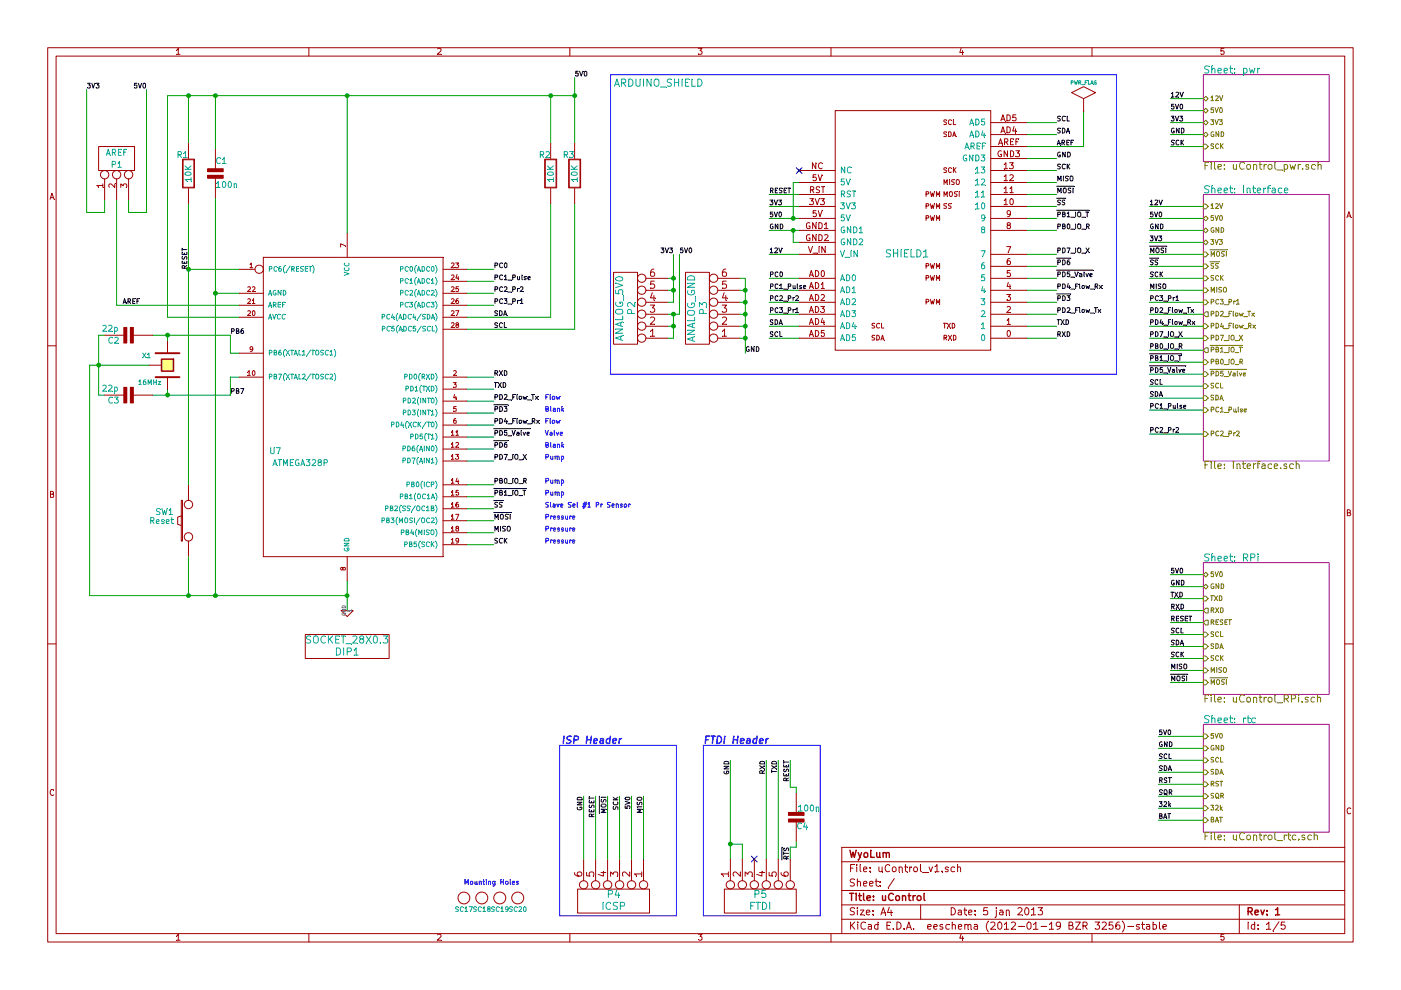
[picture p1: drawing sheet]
EESchema Schematic File Version 2  date 1/5/2013 12:14:51 PM
LIBS:uControl
LIBS:Conn-raspberry
LIBS:power
LIBS:uControl_v1-cache
EELAYER 25  0
EELAYER END
$Descr A4 11700 8267
encoding utf-8
Sheet 1 5
Title "uControl"
Date "5 jan 2013"
Rev "1"
Comp "WyoLum"
Comment1 ""
Comment2 ""
Comment3 ""
Comment4 ""
$EndDescr
$Comp
L ISP P4
U 1 1
P 5125 7525
F 0 "P4" V 5075 7525 60  0000 C CNN
F 1 "ICSP" V 5175 7525 60  0000 C CNN
F 2 "Header_ICSP" V 5275 7525 60  0001 C CNN
F 4 "CONN HEADER 6POS .100 STR 15AU" H 5125 7625 60  0001 L CNN "Field4"
F 5 "Header, Unshrouded, Male Pin" H 5125 7725 60  0001 L CNN "Field5"
F 6 "6 pos, 2 row, 0.1\"" H 5125 7825 60  0001 L CNN "Field6"
F 7 "FCI" H 5125 7925 60  0001 L CNN "Field7"
F 8 "67996-206HLF" H 5125 8025 60  0001 L CNN "Field8"
F 9 "Digikey" H 5125 8125 60  0001 L CNN "Field9"
F 10 "609-3210-ND" H 5125 8225 60  0001 L CNN "Field10"
F 11 "http://www.digikey.com/scripts/DkSearch/dksus.dll?vendor=0&keywords=609-3210-ND" H 5125 8325 60  0001 L CNN "Field11"
	1    5125 7525
	0    1    1    0   
$EndComp
$Comp
L CONN_3 P1
U 1 1
P 975 1325
F 0 "P1" V 925 1325 50  0000 C CNN
F 1 "AREF" V 1025 1325 50  0000 C CNN
F 2 "Header_A_REF" V 1125 1325 50  0001 C CNN
F 4 "CONN HEADER 50POS .100\" SGL GOLD" H 975 1425 60  0001 L CNN "Field4"
F 5 "Header, Unshrouded, Male pin," H 975 1525 60  0001 L CNN "Field5"
F 6 "0.1\" pitch x 50 nos" H 975 1625 60  0001 L CNN "Field6"
F 7 "Samtec Inc" H 975 1725 60  0001 L CNN "Field7"
F 8 "TSW-150-07-L-S" H 975 1825 60  0001 L CNN "Field8"
F 9 "Digikey" H 975 1925 60  0001 L CNN "Field9"
F 10 "SAM1031-50-ND" H 975 2025 60  0001 L CNN "Field10"
F 11 "http://www.digikey.com/scripts/DkSearch/dksus.dll?WT.z_header=search_go&lang=en&keywords=SAM1031-50-ND&x=15&y=16&cur=USD" H 975 2125 60  0001 L CNN "Field11"
	1    975  1325
	0    -1   -1   0   
$EndComp
$Comp
L SOCKET_28X0.3 DIP1
U 1 1
P 2900 5400
F 0 "DIP1" H 2900 5350 60  0000 C CNN
F 1 "SOCKET_28X0.3" H 2900 5450 60  0000 C CNN
F 4 "CONN IC SOCKET VERT 28POS TIN" H 2900 5450 60  0001 L CNN "Field4"
F 5 "Thru Hole Open Frame Tin" H 2900 5550 60  0001 L CNN "Field5"
F 6 "DIP, 0.3\" (7.62mm) Row Spacing" H 2900 5650 60  0001 L CNN "Field6"
F 7 "TE Connectivity" H 2900 5750 60  0001 L CNN "Field7"
F 8 "1-390261-9" H 2900 5850 60  0001 L CNN "Field8"
F 9 "Digikey" H 2900 5950 60  0001 L CNN "Field9"
F 10 "A100210-ND" H 2900 6050 60  0001 L CNN "Field10"
F 11 "http://www.digikey.com/product-detail/en/1-390261-9/A100210-ND/990628?cur=USD" H 2900 6150 60  0001 L CNN "Field11"
	1    2900 5400
	1    0    0    -1  
$EndComp
$Comp
L SW_PUSH SW1
U 1 1
P 1575 4350
F 0 "SW1" V 1650 4550 50  0000 C CNN
F 1 "Reset" V 1575 4575 50  0000 C CNN
F 2 "SW_PB_V_H" V 1675 4575 50  0001 C CNN
F 4 "SWITCH TACTILE SPST-NO 0.05A 12V" H 1575 4560 60  0001 L CNN "Field4"
F 5 "SPST, NO" H 1575 4660 60  0001 L CNN "Field5"
F 6 "Top actuated 6.00mm x 6.00mm" H 1575 4760 60  0001 L CNN "Field6"
F 7 "TE Connectivity" H 1575 4860 60  0001 L CNN "Field7"
F 8 "FSM2JH" H 1575 4960 60  0001 L CNN "Field8"
F 9 "Digikey" H 1575 5060 60  0001 L CNN "Field9"
F 10 "450-1649-ND" H 1575 5160 60  0001 L CNN "Field10"
F 11 "http://www.digikey.com/product-detail/en/FSM2JH/450-1649-ND/1632535?cur=USD" H 1575 5260 60  0001 L CNN "Field11"
	1    1575 4350
	0    -1   -1   0   
$EndComp
Wire Wire Line
	1250 3050 750  3050
Wire Notes Line
	4675 7650 5650 7650
Wire Wire Line
	9600 3425 10050 3425
Wire Wire Line
	9600 3225 10050 3225
Wire Wire Line
	9600 3025 10050 3025
Wire Wire Line
	9600 3125 10050 3125
Wire Wire Line
	9600 2725 10050 2725
Wire Wire Line
	9600 2525 10050 2525
Wire Wire Line
	9600 2325 10050 2325
Wire Wire Line
	9600 2125 10050 2125
Wire Wire Line
	9600 1725 10050 1725
Wire Notes Line
	9325 625  9325 3125
Connection ~ 5625 2625
Wire Wire Line
	5575 2625 5675 2625
Wire Wire Line
	5675 2625 5675 2125
Connection ~ 6225 2525
Wire Wire Line
	6225 2525 6175 2525
Connection ~ 6225 2725
Wire Wire Line
	6225 2725 6175 2725
Wire Wire Line
	6225 2950 6225 2325
Wire Wire Line
	6225 2325 6175 2325
Connection ~ 5625 2425
Wire Wire Line
	5625 2425 5575 2425
Wire Wire Line
	5625 2125 5625 2525
Wire Wire Line
	5625 2625 5625 2825
Wire Wire Line
	5625 2825 5575 2825
Wire Wire Line
	725  750  725  1775
Wire Wire Line
	725  1775 875  1775
Wire Wire Line
	875  1775 875  1675
Wire Wire Line
	975  1675 975  2550
Wire Wire Line
	875  3300 825  3300
Wire Wire Line
	825  3300 825  2800
Wire Wire Line
	825  2800 875  2800
Connection ~ 1400 2800
Wire Wire Line
	1275 2800 1925 2800
Wire Wire Line
	1800 4975 1800 1650
Wire Notes Line
	4675 7650 4675 6225
Wire Notes Line
	5650 7650 5650 6225
Wire Wire Line
	6600 6350 6600 6575
Wire Wire Line
	6600 6575 6650 6575
Wire Wire Line
	6650 6575 6650 6625
Wire Wire Line
	6400 7175 6400 6350
Wire Wire Line
	5275 7175 5275 6650
Wire Wire Line
	5075 7175 5075 6650
Wire Wire Line
	4875 6650 4875 7175
Wire Wire Line
	4975 7175 4975 6650
Wire Wire Line
	5175 7175 5175 6650
Wire Wire Line
	5375 7175 5375 6650
Wire Wire Line
	6100 6350 6100 7175
Wire Wire Line
	6500 7175 6500 6350
Wire Wire Line
	6650 7025 6650 7075
Wire Wire Line
	6650 7075 6600 7075
Wire Wire Line
	6600 7075 6600 7175
Wire Wire Line
	6200 7175 6200 7050
Wire Wire Line
	9775 5300 10050 5300
Wire Wire Line
	9775 5100 10050 5100
Wire Wire Line
	9775 4900 10050 4900
Wire Wire Line
	9775 1225 10050 1225
Wire Wire Line
	9775 1025 10050 1025
Wire Wire Line
	6675 2325 6425 2325
Wire Wire Line
	6675 2525 6425 2525
Wire Wire Line
	2900 5100 2900 4850
Wire Wire Line
	8575 2825 8825 2825
Wire Wire Line
	8575 2625 8825 2625
Wire Wire Line
	8575 2425 8825 2425
Wire Wire Line
	8575 2225 8825 2225
Wire Wire Line
	8575 1925 8825 1925
Wire Wire Line
	8575 1725 8825 1725
Wire Wire Line
	8575 1525 8825 1525
Wire Wire Line
	8575 1325 8825 1325
Wire Wire Line
	8575 1125 8825 1125
Wire Wire Line
	6675 2125 6425 2125
Wire Wire Line
	3900 2750 4800 2750
Wire Wire Line
	6675 1725 6425 1725
Wire Wire Line
	9675 6850 10050 6850
Wire Wire Line
	9675 6750 10050 6750
Wire Wire Line
	9675 6550 10050 6550
Wire Wire Line
	1400 3250 1400 3300
Wire Wire Line
	2000 2950 1925 2950
Wire Wire Line
	1925 2950 1925 2800
Wire Wire Line
	2000 2250 1575 2250
Connection ~ 6625 1925
Wire Wire Line
	6625 1925 6625 2025
Wire Wire Line
	6625 2025 6675 2025
Wire Wire Line
	6675 2725 6425 2725
Wire Wire Line
	9675 6450 10050 6450
Wire Wire Line
	9675 6150 10050 6150
Wire Wire Line
	6425 1825 6675 1825
Wire Wire Line
	3900 3350 4125 3350
Wire Wire Line
	3900 3550 4125 3550
Connection ~ 1575 800 
Wire Wire Line
	1575 1200 1575 800 
Connection ~ 4800 800 
Wire Wire Line
	3900 2650 4600 2650
Wire Wire Line
	2000 2650 1400 2650
Wire Wire Line
	1400 2650 1400 800 
Wire Wire Line
	3900 4350 4125 4350
Wire Wire Line
	3900 4250 4125 4250
Connection ~ 2900 4975
Wire Wire Line
	4125 4450 3900 4450
Wire Wire Line
	4125 4550 3900 4550
Wire Wire Line
	1800 800  1800 1250
Connection ~ 1800 800 
Wire Wire Line
	1575 4650 1575 4975
Connection ~ 1800 4975
Wire Wire Line
	4600 2650 4600 1700
Wire Wire Line
	4800 2750 4800 1700
Wire Wire Line
	4600 800  4600 1200
Connection ~ 4600 800 
Wire Wire Line
	3900 3450 4125 3450
Wire Wire Line
	3900 3250 4125 3250
Wire Wire Line
	3900 3150 4125 3150
Wire Wire Line
	3900 2450 4125 2450
Wire Wire Line
	3900 2350 4125 2350
Wire Wire Line
	3900 2250 4125 2250
Wire Wire Line
	3900 4150 4125 4150
Wire Wire Line
	3900 4050 4125 4050
Wire Wire Line
	3900 3850 4125 3850
Wire Wire Line
	3900 3750 4125 3750
Wire Wire Line
	3900 3650 4125 3650
Wire Wire Line
	1400 800  4800 800 
Wire Wire Line
	4800 650  4800 1200
Wire Wire Line
	6675 1625 6425 1625
Wire Wire Line
	6675 1925 6425 1925
Wire Wire Line
	9675 6350 10050 6350
Wire Wire Line
	9675 6250 10050 6250
Wire Wire Line
	6675 2825 6425 2825
Wire Wire Line
	1575 4050 1575 1700
Connection ~ 1575 2250
Wire Wire Line
	1925 3150 1925 3300
Wire Wire Line
	1925 3150 2000 3150
Wire Wire Line
	1400 2850 1400 2800
Wire Wire Line
	4125 2550 3900 2550
Wire Wire Line
	9675 6650 10050 6650
Wire Wire Line
	6625 1825 6625 1525
Wire Wire Line
	6625 1525 6675 1525
Connection ~ 6625 1825
Wire Wire Line
	8575 1025 8825 1025
Wire Wire Line
	8575 1425 8825 1425
Wire Wire Line
	8575 1625 8825 1625
Wire Wire Line
	8575 1825 8825 1825
Wire Wire Line
	8575 2125 8825 2125
Wire Wire Line
	8575 2325 8825 2325
Wire Wire Line
	8575 2525 8825 2525
Wire Wire Line
	8575 2725 8825 2725
Wire Wire Line
	975  2550 2000 2550
Wire Wire Line
	2900 800  2900 1950
Connection ~ 2900 800 
Wire Wire Line
	6675 2625 6425 2625
Wire Wire Line
	6675 2425 6425 2425
Wire Wire Line
	9775 925  10050 925 
Wire Wire Line
	9775 1125 10050 1125
Wire Wire Line
	9775 5000 10050 5000
Wire Wire Line
	9775 5200 10050 5200
Wire Wire Line
	9050 925  9050 1225
Wire Wire Line
	9050 1225 8575 1225
Wire Wire Line
	9775 5600 10050 5600
Wire Wire Line
	9775 5400 10050 5400
Wire Wire Line
	9775 5500 10050 5500
Wire Wire Line
	9775 5700 10050 5700
Wire Wire Line
	9775 4800 10050 4800
Wire Notes Line
	6850 6225 5875 6225
Wire Notes Line
	6850 6225 6850 7650
Wire Notes Line
	6850 7650 5875 7650
Wire Notes Line
	5875 7650 5875 6225
Wire Wire Line
	6200 7050 6100 7050
Connection ~ 6100 7050
Wire Wire Line
	2000 2450 1800 2450
Connection ~ 1800 2450
Wire Wire Line
	1925 3300 1275 3300
Connection ~ 1400 3300
Connection ~ 825  3050
Wire Wire Line
	750  3050 750  4975
Wire Wire Line
	750  4975 2900 4975
Connection ~ 1575 4975
Wire Wire Line
	1075 1675 1075 1775
Wire Wire Line
	1075 1775 1225 1775
Wire Wire Line
	1225 1775 1225 750 
Wire Wire Line
	5625 2325 5575 2325
Connection ~ 5625 2325
Wire Wire Line
	5625 2525 5575 2525
Wire Wire Line
	5575 2725 5625 2725
Connection ~ 5625 2725
Wire Wire Line
	6225 2825 6175 2825
Connection ~ 6225 2825
Wire Wire Line
	6225 2625 6175 2625
Connection ~ 6225 2625
Wire Wire Line
	6175 2425 6225 2425
Connection ~ 6225 2425
Wire Notes Line
	9325 625  5100 625 
Wire Notes Line
	9325 3125 5100 3125
Wire Notes Line
	5100 3125 5100 625 
Wire Wire Line
	9600 1825 10050 1825
Wire Wire Line
	9600 2225 10050 2225
Wire Wire Line
	9600 2425 10050 2425
Wire Wire Line
	9600 2625 10050 2625
Wire Wire Line
	9600 2825 10050 2825
Wire Wire Line
	9600 1925 10050 1925
Wire Wire Line
	10050 2925 9600 2925
Wire Wire Line
	9600 2025 10050 2025
Wire Wire Line
	9600 3325 10050 3325
Wire Wire Line
	9600 3625 10050 3625
Wire Wire Line
	10050 825  9775 825 
Wire Notes Line
	5650 6225 4675 6225
$Comp
L CRYSTAL X1
U 1 1
P 1400 3050
F 0 "X1" V 1325 2875 40  0000 C CNN
F 1 "16MHz" V 1550 2900 40  0000 C CNN
F 2 "XTAL" H 1300 3100 60  0001 C CNN
F 4 "CER RESONATOR 16.00MHZ" H 1400 3300 60  0001 L CNN "Field4"
F 5 "16Mhz Ceramic built in capacitor" H 1400 3400 60  0001 L CNN "Field5"
F 6 "Radial - 3 Lead, 2.50mm Pitch" H 1400 3500 60  0001 L CNN "Field6"
F 7 "ECS Inc" H 1400 3600 60  0001 L CNN "Field7"
F 8 "ZTT-16.00MX" H 1400 3700 60  0001 L CNN "Field8"
F 9 "Digikey" H 1400 3800 60  0001 L CNN "Field9"
F 10 "X908-ND" H 1400 3900 60  0001 L CNN "Field10"
F 11 "http://www.digikey.com/product-detail/en/ZTT-16.00MX/X908-ND/170095?cur=USD" H 1400 4000 60  0001 L CNN "Field11"
	1    1400 3050
	0    1    1    0   
$EndComp
$Comp
L ATMEGA8-P U7
U 1 1
P 2900 3350
F 0 "U7" H 2250 2900 50  0000 L BNN
F 1 "ATMEGA328P" H 2275 2800 50  0000 L BNN
F 2 "DIP-28__300_ELL" H 3400 1875 50  0001 C CNN
F 4 "IC MCU AVR 32K FLASH 28PDIP" H 2900 4700 60  0001 L CNN "Field4"
F 5 "AVR ATMega 8 bit 20Mhz" H 2900 4800 60  0001 L CNN "Field5"
F 6 "28-DIP (0.300\", 7.62mm)" H 2900 4900 60  0001 L CNN "Field6"
F 7 "Atmel" H 2900 5000 60  0001 L CNN "Field7"
F 8 "ATMEGA328-PU" H 2900 5100 60  0001 L CNN "Field8"
F 9 "Digikey" H 2900 5200 60  0001 L CNN "Field9"
F 10 "ATMEGA328-PU-ND" H 2900 5300 60  0001 L CNN "Field10"
F 11 "http://www.digikey.com/product-detail/en/ATMEGA328-PU/ATMEGA328-PU-ND/2271026?cur=USD" H 2900 5400 60  0001 L CNN "Field11"
	1    2900 3350
	1    0    0    -1  
$EndComp
$Comp
L R_10K R3
U 1 1
P 4800 1450
F 0 "R3" H 4750 1600 50  0000 C CNN
F 1 "10K" V 4805 1450 50  0000 C CNN
F 2 "rc03_vert" V 4905 1450 50  0001 C CNN
F 4 "RES 10K OHM 1/8W 5% CF AXIAL" H 4800 1550 60  0001 L CNN "Field4"
F 5 "0.125W, 1/8W" H 4800 1650 60  0001 L CNN "Field5"
F 6 "Axial" H 4800 1750 60  0001 L CNN "Field6"
F 7 "Stackpole Electronics Inc" H 4800 1850 60  0001 L CNN "Field7"
F 8 "CF18JT10K0" H 4800 1950 60  0001 L CNN "Field8"
F 9 "Digikey" H 4800 2050 60  0001 L CNN "Field9"
F 10 "CF18JT10K0CT-ND" H 4800 2150 60  0001 L CNN "Field10"
F 11 "http://www.digikey.com/product-detail/en/CF18JT10K0/CF18JT10K0CT-ND/2022766?cur=USD" H 4800 2250 60  0001 L CNN "Field11"
	1    4800 1450
	1    0    0    -1  
$EndComp
$Comp
L R_10K R2
U 1 1
P 4600 1450
F 0 "R2" H 4550 1600 50  0000 C CNN
F 1 "10K" V 4605 1450 50  0000 C CNN
F 2 "rc03_vert" V 4705 1450 50  0001 C CNN
F 4 "RES 10K OHM 1/8W 5% CF AXIAL" H 4600 1550 60  0001 L CNN "Field4"
F 5 "0.125W, 1/8W" H 4600 1650 60  0001 L CNN "Field5"
F 6 "Axial" H 4600 1750 60  0001 L CNN "Field6"
F 7 "Stackpole Electronics Inc" H 4600 1850 60  0001 L CNN "Field7"
F 8 "CF18JT10K0" H 4600 1950 60  0001 L CNN "Field8"
F 9 "Digikey" H 4600 2050 60  0001 L CNN "Field9"
F 10 "CF18JT10K0CT-ND" H 4600 2150 60  0001 L CNN "Field10"
F 11 "http://www.digikey.com/product-detail/en/CF18JT10K0/CF18JT10K0CT-ND/2022766?cur=USD" H 4600 2250 60  0001 L CNN "Field11"
	1    4600 1450
	1    0    0    -1  
$EndComp
$Comp
L R_10K R1
U 1 1
P 1575 1450
F 0 "R1" H 1525 1600 50  0000 C CNN
F 1 "10K" V 1580 1450 50  0000 C CNN
F 2 "rc03_vert" V 1680 1450 50  0001 C CNN
F 4 "RES 10K OHM 1/8W 5% CF AXIAL" H 1575 1550 60  0001 L CNN "Field4"
F 5 "0.125W, 1/8W" H 1575 1650 60  0001 L CNN "Field5"
F 6 "Axial" H 1575 1750 60  0001 L CNN "Field6"
F 7 "Stackpole Electronics Inc" H 1575 1850 60  0001 L CNN "Field7"
F 8 "CF18JT10K0" H 1575 1950 60  0001 L CNN "Field8"
F 9 "Digikey" H 1575 2050 60  0001 L CNN "Field9"
F 10 "CF18JT10K0CT-ND" H 1575 2150 60  0001 L CNN "Field10"
F 11 "http://www.digikey.com/product-detail/en/CF18JT10K0/CF18JT10K0CT-ND/2022766?cur=USD" H 1575 2250 60  0001 L CNN "Field11"
	1    1575 1450
	1    0    0    -1  
$EndComp
$Comp
L C1 C3
U 1 1
P 1075 3300
F 0 "C3" V 1125 3125 50  0000 L CNN
F 1 "22p" V 1025 3075 50  0000 L CNN
F 2 "cnp_3mm_disc" V 1125 3350 50  0001 C CNN
F 4 "CAP CER 22PF 50V 5% RADIAL" H 1075 3500 60  0001 L CNN "Field4"
F 5 "22pF, 50V" H 1075 3600 60  0001 L CNN "Field5"
F 6 "Radial" H 1075 3700 60  0001 L CNN "Field6"
F 7 "Vishay BC Components" H 1075 3800 60  0001 L CNN "Field7"
F 8 "K220J15C0GF5TH5" H 1075 3900 60  0001 L CNN "Field8"
F 9 "Digikey" H 1075 4000 60  0001 L CNN "Field9"
F 10 "BC1034CT-ND" H 1075 4100 60  0001 L CNN "Field10"
F 11 "http://www.digikey.com/product-detail/en/K220J15C0GF5TH5/BC1034CT-ND/286656?cur=USD" H 1075 4200 60  0001 L CNN "Field11"
	1    1075 3300
	0    1    1    0   
$EndComp
$Comp
L C1 C2
U 1 1
P 1075 2800
F 0 "C2" V 1125 2625 50  0000 L CNN
F 1 "22p" V 1025 2575 50  0000 L CNN
F 2 "cnp_3mm_disc" V 1125 2850 50  0001 C CNN
F 4 "CAP CER 22PF 50V 5% RADIAL" H 1075 3000 60  0001 L CNN "Field4"
F 5 "22pF, 50V" H 1075 3100 60  0001 L CNN "Field5"
F 6 "Radial" H 1075 3200 60  0001 L CNN "Field6"
F 7 "Vishay BC Components" H 1075 3300 60  0001 L CNN "Field7"
F 8 "K220J15C0GF5TH5" H 1075 3400 60  0001 L CNN "Field8"
F 9 "Digikey" H 1075 3500 60  0001 L CNN "Field9"
F 10 "BC1034CT-ND" H 1075 3600 60  0001 L CNN "Field10"
F 11 "http://www.digikey.com/product-detail/en/K220J15C0GF5TH5/BC1034CT-ND/286656?cur=USD" H 1075 3700 60  0001 L CNN "Field11"
	1    1075 2800
	0    1    1    0   
$EndComp
$Comp
L C C4
U 1 1
P 6650 6825
F 0 "C4" H 6550 6900 50  0000 L CNN
F 1 "100n" H 6450 6750 50  0000 L CNN
F 2 "C2" H 6650 6825 50  0001 C CNN
F 4 "CAP FILM 0.1UF 63VDC RADIAL" H 6650 7025 60  0001 L CNN "Field4"
F 5 "100nF, 63V" H 6650 7125 60  0001 L CNN "Field5"
F 6 "R82" H 6650 7225 60  0001 L CNN "Field6"
F 7 "Kemet" H 6650 7325 60  0001 L CNN "Field7"
F 8 "R82DC3100AA50J" H 6650 7425 60  0001 L CNN "Field8"
F 9 "Digikey" H 6650 7525 60  0001 L CNN "Field9"
F 10 "399-5863-ND" H 6650 7625 60  0001 L CNN "Field10"
F 11 "http://www.digikey.com/product-detail/en/R82DC3100AA50J/399-5863-ND/2571298?cur=USD" H 6650 7725 60  0001 L CNN "Field11"
	1    6650 6825
	-1   0    0    1   
$EndComp
$Comp
L C C1
U 1 1
P 1800 1450
F 0 "C1" H 1800 1550 50  0000 L CNN
F 1 "100n" H 1800 1350 50  0000 L CNN
F 2 "C2" H 1800 1450 50  0001 C CNN
F 4 "CAP FILM 0.1UF 63VDC RADIAL" H 1800 1650 60  0001 L CNN "Field4"
F 5 "100nF, 63V" H 1800 1750 60  0001 L CNN "Field5"
F 6 "R82" H 1800 1850 60  0001 L CNN "Field6"
F 7 "Kemet" H 1800 1950 60  0001 L CNN "Field7"
F 8 "R82DC3100AA50J" H 1800 2050 60  0001 L CNN "Field8"
F 9 "Digikey" H 1800 2150 60  0001 L CNN "Field9"
F 10 "399-5863-ND" H 1800 2250 60  0001 L CNN "Field10"
F 11 "http://www.digikey.com/product-detail/en/R82DC3100AA50J/399-5863-ND/2571298?cur=USD" H 1800 2350 60  0001 L CNN "Field11"
	1    1800 1450
	1    0    0    -1  
$EndComp
Text Notes 4550 3450 0    40   ~ 0
Blank
$Comp
L SCREW SC17
U 1 1
P 3875 7500
F 0 "SC17" H 3875 7400 40  0000 C CNN
F 1 "SCREW" H 3875 7600 40  0001 C CNN
F 2 "vite_3mm" H 3875 7700 40  0001 C CNN
	1    3875 7500
	1    0    0    -1  
$EndComp
$Comp
L SCREW SC18
U 1 1
P 4025 7500
F 0 "SC18" H 4025 7400 40  0000 C CNN
F 1 "SCREW" H 4025 7600 40  0001 C CNN
F 2 "vite_3mm" H 4025 7700 40  0001 C CNN
	1    4025 7500
	1    0    0    -1  
$EndComp
$Comp
L SCREW SC19
U 1 1
P 4175 7500
F 0 "SC19" H 4175 7400 40  0000 C CNN
F 1 "SCREW" H 4175 7600 40  0001 C CNN
F 2 "vite_3mm" H 4175 7700 40  0001 C CNN
	1    4175 7500
	1    0    0    -1  
$EndComp
$Comp
L SCREW SC20
U 1 1
P 4325 7500
F 0 "SC20" H 4325 7400 40  0000 C CNN
F 1 "SCREW" H 4325 7600 40  0001 C CNN
F 2 "vite_3mm" H 4325 7700 40  0001 C CNN
	1    4325 7500
	1    0    0    -1  
$EndComp
Text Notes 3875 7400 0    40   ~ 0
Mounting Holes
Text Label 9775 825  0    40   ~ 0
12V
$Sheet
S 10050 1625 1050 2225
U 50B2116F
F0 "Interface" 60
F1 "interface.sch" 60
F2 "SCK" I L 10050 2325 40 
F3 "MISO" I L 10050 2425 40 
F4 "12V" I L 10050 1725 40 
F5 "GND" B L 10050 1925 40 
F6 "5V0" B L 10050 1825 40 
F7 "~PD5_Valve" I L 10050 3125 40 
F8 "~MOSI" I L 10050 2125 40 
F9 "~SS" I L 10050 2225 40 
F10 "PC3_Pr1" I L 10050 2525 40 
F11 "PD7_IO_X" I L 10050 2825 40 
F12 "~PB1_IO_T" O L 10050 2925 40 
F13 "PB0_IO_R" I L 10050 3025 40 
F14 "3V3" B L 10050 2025 40 
F15 "SCL" I L 10050 3225 40 
F16 "SDA" I L 10050 3325 40 
F17 "PC1_Pulse" I L 10050 3425 40 
F18 "PC2_Pr2" I L 10050 3625 40 
F19 "PD4_Flow_Rx" I L 10050 2725 40 
F20 "PD2_Flow_Tx" O L 10050 2625 40 
$EndSheet
NoConn ~ 6300 7175
Text Label 9600 3625 0    40   ~ 0
PC2_Pr2
Text Label 9600 3425 0    40   ~ 0
PC1_Pulse
Text Label 9600 3325 0    40   ~ 0
SDA
Text Label 9600 3225 0    40   ~ 0
SCL
Text Label 9600 2025 0    40   ~ 0
3V3
Text Notes 4550 4550 0    40   ~ 0
Pressure
Text Notes 4550 4450 0    40   ~ 0
Pressure
Text Notes 4550 4350 0    40   ~ 0
Pressure
Text Notes 4550 4250 0    40   ~ 0
Slave Sel #1 Pr Sensor
Text Notes 4550 4150 0    40   ~ 0
Pump
Text Notes 4550 4050 0    40   ~ 0
Pump
Text Notes 4550 3850 0    40   ~ 0
Pump
Text Notes 4550 3750 0    40   ~ 0
Blank
Text Notes 4550 3650 0    40   ~ 0
Valve
Text Notes 4550 3550 0    40   ~ 0
Flow
Text Notes 4550 3350 0    40   ~ 0
Flow
Text Label 9600 3025 0    40   ~ 0
~PB1_IO_T
Text Label 9600 2925 0    40   ~ 0
PB0_IO_R
Text Label 9600 1725 0    40   ~ 0
12V
Text Label 9600 1825 0    40   ~ 0
5V0
Text Label 9600 2125 0    40   ~ 0
~MOSI
Text Label 9600 2225 0    40   ~ 0
~SS
Text Label 9600 2325 0    40   ~ 0
SCK
Text Label 9600 2425 0    40   ~ 0
MISO
Text Label 9600 2525 0    40   ~ 0
PC3_Pr1
Text Label 9600 2625 0    40   ~ 0
PD2_Flow_Tx
Text Label 9600 2725 0    40   ~ 0
PD4_Flow_Rx
Text Label 9600 2825 0    40   ~ 0
PD7_IO_X
Text Label 9600 3125 0    40   ~ 0
~PD5_Valve
Text Label 9600 1925 0    40   ~ 0
GND
Text Label 5675 2125 0    40   ~ 0
5V0
Text Label 6225 2950 0    40   ~ 0
GND
Text Label 5625 2125 2    40   ~ 0
3V3
$Comp
L CONN_6 P2
U 1 1
P 5225 2575
F 0 "P2" V 5175 2575 60  0000 C CNN
F 1 "ANALOG_5V0" V 5275 2575 60  0000 C CNN
F 2 "Header_6x1" V 5375 2575 60  0001 C CNN
	1    5225 2575
	-1   0    0    1   
$EndComp
$Comp
L CONN_6 P3
U 1 1
P 5825 2575
F 0 "P3" V 5775 2575 60  0000 C CNN
F 1 "ANALOG_GND" V 5875 2575 60  0000 C CNN
F 2 "Header_6x1" V 5975 2575 60  0001 C CNN
	1    5825 2575
	-1   0    0    1   
$EndComp
Text Label 1225 750  2    40   ~ 0
5V0
Text Label 725  750  0    40   ~ 0
3V3
Text Notes 6425 6225 2    60   Italic 12
FTDI Header
Text Notes 5200 6225 2    60   Italic 12
ISP Header
Text Label 4875 6650 3    40   ~ 0
GND
Text Label 5375 6650 3    40   ~ 0
MISO
Text Label 5275 6650 3    40   ~ 0
5V0
Text Label 5175 6650 3    40   ~ 0
SCK
Text Label 5075 6650 3    40   ~ 0
~MOSI
Text Label 4975 6650 3    40   ~ 0
RESET
Text Label 6100 6350 3    40   ~ 0
GND
Text Label 6500 6350 3    40   ~ 0
TXD
Text Label 6400 6350 3    40   ~ 0
RXD
Text Label 6600 6350 3    40   ~ 0
RESET
$Comp
L CONN_6 P5
U 1 1
P 6350 7525
F 0 "P5" V 6300 7525 60  0000 C CNN
F 1 "FTDI" V 6400 7525 60  0000 C CNN
F 2 "Header_FTDI" H 6350 7525 60  0001 C CNN
	1    6350 7525
	0    -1   1    0   
$EndComp
Text Label 6600 7075 3    40   ~ 0
~RTS
Text Label 9775 4800 0    40   ~ 0
5V0
Text Label 9775 5400 0    40   ~ 0
SDA
Text Label 9775 5500 0    40   ~ 0
SCK
Text Label 9775 5600 0    40   ~ 0
MISO
Text Label 9775 5700 0    40   ~ 0
~MOSI
$Comp
L PWR_FLAG #FLG01
U 1 1
P 9050 925
F 0 "#FLG01" H 9050 1195 30  0001 C CNN
F 1 "PWR_FLAG" H 9050 1155 30  0000 C CNN
	1    9050 925 
	1    0    0    -1  
$EndComp
Text Label 9775 5300 0    40   ~ 0
SCL
Text Label 9775 5200 0    40   ~ 0
RESET
Text Label 9775 5100 0    40   ~ 0
RXD
Text Label 9775 5000 0    40   ~ 0
TXD
Text Label 9775 4900 0    40   ~ 0
GND
Text Label 9775 1225 0    40   ~ 0
SCK
Text Label 9775 1125 0    40   ~ 0
GND
Text Label 9775 1025 0    40   ~ 0
3V3
Text Label 9775 925  0    40   ~ 0
5V0
$Sheet
S 10050 625  1050 725 
U 4FC07407
F0 "pwr" 60
F1 "uControl_pwr.sch" 60
F2 "SCK" I L 10050 1225 40 
F3 "GND" B L 10050 1125 40 
F4 "3V3" B L 10050 1025 40 
F5 "5V0" B L 10050 925 40 
F6 "12V" B L 10050 825 40 
$EndSheet
$Comp
L ARDUINO_SHIELD SHIELD1
U 1 1
P 7625 2025
F 0 "SHIELD1" H 7575 1925 60  0000 C CNN
F 1 "ARDUINO_SHIELD" H 5500 3350 60  0000 C CNN
F 2 "ARDUINO_SHIELD_2_040pins" H 7625 2025 60  0001 C CNN
	1    7625 2025
	1    0    0    -1  
$EndComp
NoConn ~ 6675 1425
Text Label 6425 2625 0    40   ~ 0
PC3_Pr1
Text Label 6425 2525 0    40   ~ 0
PC2_Pr2
Text Label 6425 2425 0    40   ~ 0
PC1_Pulse
Text Label 6425 2325 0    40   ~ 0
PC0
$Sheet
S 10050 6050 1050 900 
U 4E1FEA4E
F0 "rtc" 60
F1 "uControl_rtc.sch" 60
F2 "GND" I L 10050 6250 40 
F3 "SDA" I L 10050 6450 40 
F4 "SCL" I L 10050 6350 40 
F5 "5V0" I L 10050 6150 40 
F6 "RST" I L 10050 6550 40 
F7 "32k" I L 10050 6750 40 
F8 "BAT" I L 10050 6850 40 
F9 "SQR" I L 10050 6650 40 
$EndSheet
Text Label 8825 1825 0    40   ~ 0
~PB1_IO_T
Text Label 8825 1925 0    40   ~ 0
PB0_IO_R
Text Label 8825 2125 0    40   ~ 0
PD7_IO_X
Text Label 8825 2225 0    40   ~ 0
~PD6
Text Label 8825 2325 0    40   ~ 0
~PD5_Valve
Text Label 8825 2425 0    40   ~ 0
PD4_Flow_Rx
Text Label 8825 2525 0    40   ~ 0
~PD3
Text Label 8825 2625 0    40   ~ 0
PD2_Flow_Tx
Text Label 8825 2825 0    40   ~ 0
RXD
Text Label 8825 2725 0    40   ~ 0
TXD
Text Label 8825 1725 0    40   ~ 0
~SS
Text Label 8825 1625 0    40   ~ 0
~MOSI
Text Label 8825 1525 0    40   ~ 0
MISO
Text Label 8825 1425 0    40   ~ 0
SCK
Text Label 8825 1325 0    40   ~ 0
GND
Text Label 1025 2550 0    40   ~ 0
AREF
Text Label 8825 1225 0    40   ~ 0
AREF
Text Label 8825 1125 0    40   ~ 0
SDA
Text Label 8825 1025 0    40   ~ 0
SCL
Text Label 6425 2125 0    40   ~ 0
12V
$Sheet
S 10050 4700 1050 1100
U 4FBF6CBF
F0 "RPi" 60
F1 "uControl_RPi.sch" 60
F2 "GND" B L 10050 4900 40 
F3 "TXD" I L 10050 5000 40 
F4 "RXD" O L 10050 5100 40 
F5 "SCL" I L 10050 5300 40 
F6 "SDA" I L 10050 5400 40 
F7 "MISO" I L 10050 5600 40 
F8 "5V0" B L 10050 4800 40 
F9 "SCK" I L 10050 5500 40 
F10 "RESET" O L 10050 5200 40 
F11 "~MOSI" I L 10050 5700 40 
$EndSheet
Text Label 1925 3300 0    40   ~ 0
PB7
Text Label 1925 2800 0    40   ~ 0
PB6
$Comp
L GND #PWR02
U 1 1
P 2900 5100
F 0 "#PWR02" H 2900 5100 30  0001 C CNN
F 1 "GND" H 2900 5030 30  0001 C CNN
	1    2900 5100
	1    0    0    -1  
$EndComp
Text Label 6425 1725 0    40   ~ 0
3V3
Text Label 9675 6850 0    40   ~ 0
BAT
Text Label 9675 6750 0    40   ~ 0
32k
Text Label 9675 6650 0    40   ~ 0
SQR
Text Label 9675 6550 0    40   ~ 0
RST
Text Label 6425 2825 0    40   ~ 0
SCL
Text Label 6425 2725 0    40   ~ 0
SDA
Text Label 9675 6250 0    40   ~ 0
GND
Text Label 9675 6450 0    40   ~ 0
SDA
Text Label 9675 6350 0    40   ~ 0
SCL
Text Label 9675 6150 0    40   ~ 0
5V0
Text Label 6425 1925 0    40   ~ 0
GND
Text Label 6425 1625 0    40   ~ 0
RESET
Text Label 6425 1825 0    40   ~ 0
5V0
Text Label 1575 2250 1    40   ~ 0
RESET
Text Label 4125 3650 0    40   ~ 0
~PD5_Valve
Text Label 4125 3750 0    40   ~ 0
~PD6
Text Label 4125 3450 0    40   ~ 0
~PD3
Text Label 4125 4050 0    40   ~ 0
PB0_IO_R
Text Label 4125 4150 0    40   ~ 0
~PB1_IO_T
Text Label 4125 2250 0    40   ~ 0
PC0
Text Label 4125 2350 0    40   ~ 0
PC1_Pulse
Text Label 4125 2450 0    40   ~ 0
PC2_Pr2
Text Label 4125 2550 0    40   ~ 0
PC3_Pr1
Text Label 4125 3150 0    40   ~ 0
RXD
Text Label 4125 3250 0    40   ~ 0
TXD
Text Label 4125 3350 0    40   ~ 0
PD2_Flow_Tx
Text Label 4125 3850 0    40   ~ 0
PD7_IO_X
Text Label 4125 3550 0    40   ~ 0
PD4_Flow_Rx
Text Label 4800 650  0    40   ~ 0
5V0
Text Label 4125 2650 0    40   ~ 0
SDA
Text Label 4125 2750 0    40   ~ 0
SCL
Text Label 4125 4250 0    40   ~ 0
~SS
Text Label 4125 4350 0    40   ~ 0
~MOSI
Text Label 4125 4550 0    40   ~ 0
SCK
Text Label 4125 4450 0    40   ~ 0
MISO
$EndSCHEMATC
